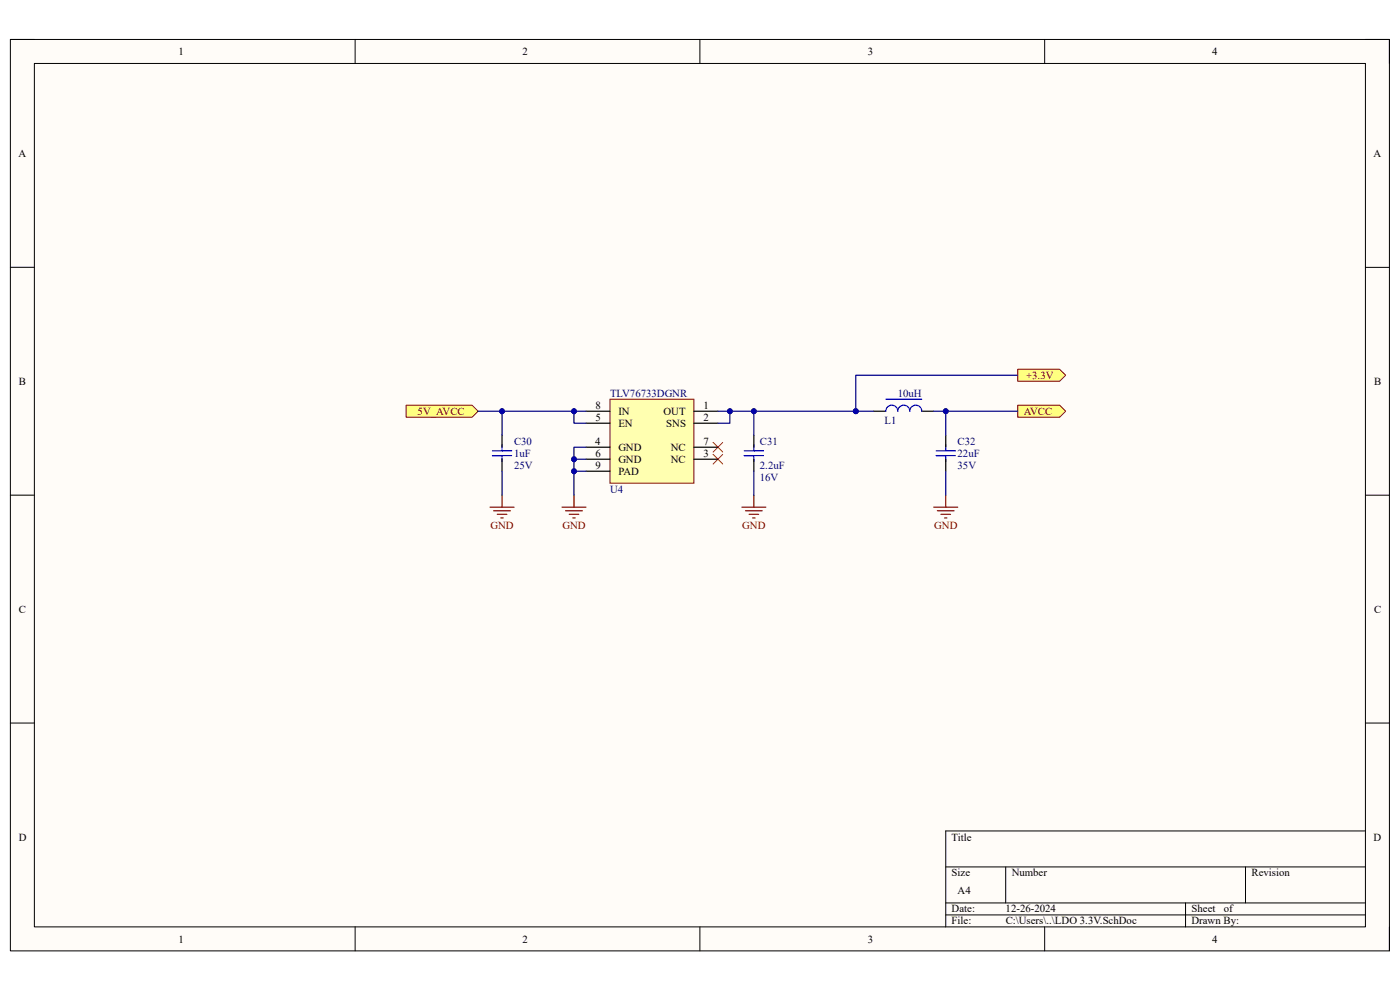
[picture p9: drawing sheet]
<svg xmlns="http://www.w3.org/2000/svg" width="297mm" height="210mm" viewBox="0 0 297 210" stroke-linecap="round" stroke-linejoin="round" font-family="sans-serif">
<path d="M2.2 8.4h292.6v193.3h-292.6z" fill-rule="evenodd" fill="#fffcf8"/>
<path d="M2.2 8.4h292.6v193.3h-292.6z" fill="none" stroke="#000" stroke-width=".21"/>
<path d="M7.3 13.5h282.4v183.1h-282.4z" fill-rule="evenodd" fill="#fffcf8"/>
<g fill="none" stroke="#000" stroke-width=".21">
<path d="M2.2 8.4h5.1M7.3 13.5h282.4v183.1h-282.4zM75.3 8.4v5.1M148.5 8.4v5.1M221.6 8.4v5.1M289.7 8.4h5.1v5.1M2.2 56.7h5.1M289.7 56.7h5.1M2.2 105h5.1M289.7 105.1h5.1M2.2 153.4h5.1M289.7 153.4h5.1"/>
<path d="M289.7 176.3h-89.1v20.3M75.3 196.6v5.1M148.5 196.6v5.1M200.6 183.9h89.1M200.6 191.5h89.1M200.6 194.1h89.1M213.4 183.9v7.6M221.6 196.6v5.1M251.5 191.5v5.1M264.2 183.9v7.6M294.8 196.6v5.1"/>
</g>
<path d="M198.1 107.6h5.1M198.9 108.4h3.5M199.6 109.1h2.1M200.4 109.9h.5M200.6 105.1v2.5" fill="none" stroke="#800000" stroke-width=".25"/>
<path d="M215.9 86h8.9l1.3 1.2-1.3 1.3h-8.9z" fill-rule="evenodd" fill="#ffff80"/>
<path d="M215.9 86h8.9l1.3 1.2-1.3 1.3h-8.9z" fill="none" stroke="#800000" stroke-width=".21"/>
<path d="M86.2 86h13.9l1.3 1.2-1.3 1.3h-13.9z" fill-rule="evenodd" fill="#ffff80"/>
<path d="M86.2 86h13.9l1.3 1.2-1.3 1.3h-13.9z" fill="none" stroke="#800000" stroke-width=".21"/>
<path d="M215.9 78.3h8.9l1.3 1.3-1.3 1.3h-8.9z" fill-rule="evenodd" fill="#ffff80"/>
<path d="M215.9 78.3h8.9l1.3 1.3-1.3 1.3h-8.9z" fill="none" stroke="#800000" stroke-width=".21"/>
<g fill="none" stroke="#800000" stroke-width=".25">
<path d="M104 107.6h5.1M104.7 108.4h3.6M105.5 109.1h2M106.3 109.9h.5M106.5 105v2.6M119.2 107.6h5.1M120 108.4h3.5M120.8 109.1h2M121.5 109.9h.5M121.8 105v2.6M157.4 107.6h5.1M158.2 108.4h3.5"/>
<path d="M158.9 109.1h2.1M159.7 109.9h.5M159.9 105v2.6"/>
</g>
<path d="M151.3 93.9l2 2M151.3 96.4l2 2M153.3 93.9l-2 2M153.3 96.4l-2 2" fill="none" stroke="#f00" stroke-width=".21"/>
<path d="M129.4 84.7h17.8v17.8h-17.8z" fill-rule="evenodd" fill="#ffffb0"/>
<path d="M129.4 84.7h17.8v17.8h-17.8z" fill="none" stroke="#800000" stroke-width=".21"/>
<g fill="none" stroke="#000" stroke-width=".25">
<path d="M106.5 92.3v2.6M106.5 97.4v2.6M124.3 87.2h5.1M124.3 89.8h5.1M124.3 97.4h5.1M124.3 94.9h5.1M124.3 100h5.1M147.2 87.2h5.1M147.2 89.8h5.1M147.2 97.4h5.1M147.2 94.9h5.1M159.9 92.3v2.6"/>
<path d="M159.9 97.4v2.6M185.4 87.2h2.5M195.5 87.2h2.6M200.6 92.3v2.6M200.6 97.4v2.6"/>
</g>
<g fill="none" stroke="#00f" stroke-width=".25">
<path d="M104.5 96.7h4M104.5 95.6h4M106.5 94.4v1.2M106.5 96.7v1.2M157.9 96.7h4.1M157.9 95.6h4.1M159.9 94.4v1.2M159.9 96.7v1.2M187.9 87.2a1.28 1.28 0 0 1 1.3-1.2 1.28 1.28 0 0 1 1.3 1.2 1.27 1.27 0 0 1 1.2-1.2 1.27 1.27 0 0 1 1.3 1.2 1.28 1.28 0 0 1 1.3-1.2 1.28 1.28 0 0 1 1.3 1.2M187.9 84.7h7.6M198.6 96.6h4.1M198.6 95.6h4.1"/>
<path d="M200.6 94.4v1.2M200.6 96.6v1.3"/>
</g>
<path d="M101.4 87.2h22.9M200.6 100v5.1" fill="none" stroke="#000080" stroke-width=".25"/>
<circle cx="106.5" cy="87.2" r=".51" fill="#000080"/>
<circle cx="106.5" cy="87.2" r=".51" fill="none" stroke="#000080" stroke-width=".21"/>
<circle cx="121.8" cy="87.2" r=".51" fill="#000080"/>
<circle cx="121.8" cy="87.2" r=".51" fill="none" stroke="#000080" stroke-width=".21"/>
<path d="M121.8 100h2.5" fill="none" stroke="#000080" stroke-width=".25"/>
<circle cx="121.8" cy="100" r=".51" fill="#000080"/>
<circle cx="121.8" cy="100" r=".51" fill="none" stroke="#000080" stroke-width=".21"/>
<path d="M121.8 97.4h2.5" fill="none" stroke="#000080" stroke-width=".25"/>
<circle cx="121.8" cy="97.4" r=".51" fill="#000080"/>
<circle cx="121.8" cy="97.4" r=".51" fill="none" stroke="#000080" stroke-width=".21"/>
<path d="M124.3 94.9h-2.5v10.1" fill="none" stroke="#000080" stroke-width=".25"/>
<circle cx="121.8" cy="100" r=".51" fill="#000080"/>
<circle cx="121.8" cy="100" r=".51" fill="none" stroke="#000080" stroke-width=".21"/>
<circle cx="121.8" cy="97.4" r=".51" fill="#000080"/>
<circle cx="121.8" cy="97.4" r=".51" fill="none" stroke="#000080" stroke-width=".21"/>
<path d="M121.8 87.2v2.6h2.5" fill="none" stroke="#000080" stroke-width=".25"/>
<circle cx="121.8" cy="87.2" r=".51" fill="#000080"/>
<circle cx="121.8" cy="87.2" r=".51" fill="none" stroke="#000080" stroke-width=".21"/>
<path d="M152.3 87.2h2.5v2.6h-2.5" fill="none" stroke="#000080" stroke-width=".25"/>
<circle cx="154.8" cy="87.2" r=".51" fill="#000080"/>
<circle cx="154.8" cy="87.2" r=".51" fill="none" stroke="#000080" stroke-width=".21"/>
<path d="M215.9 79.6h-34.3v7.6" fill="none" stroke="#000080" stroke-width=".25"/>
<circle cx="181.6" cy="87.2" r=".51" fill="#000080"/>
<circle cx="181.6" cy="87.2" r=".51" fill="none" stroke="#000080" stroke-width=".21"/>
<path d="M106.5 100v5M159.9 87.2v5.1M159.9 100v5" fill="none" stroke="#000080" stroke-width=".25"/>
<circle cx="159.9" cy="87.2" r=".51" fill="#000080"/>
<circle cx="159.9" cy="87.2" r=".51" fill="none" stroke="#000080" stroke-width=".21"/>
<path d="M200.6 87.2v5.1" fill="none" stroke="#000080" stroke-width=".25"/>
<circle cx="200.6" cy="87.2" r=".51" fill="#000080"/>
<circle cx="200.6" cy="87.2" r=".51" fill="none" stroke="#000080" stroke-width=".21"/>
<path d="M198.1 87.2h17.8" fill="none" stroke="#000080" stroke-width=".25"/>
<circle cx="200.6" cy="87.2" r=".51" fill="#000080"/>
<circle cx="200.6" cy="87.2" r=".51" fill="none" stroke="#000080" stroke-width=".21"/>
<path d="M181.6 87.2h3.8" fill="none" stroke="#000080" stroke-width=".25"/>
<circle cx="181.6" cy="87.2" r=".51" fill="#000080"/>
<circle cx="181.6" cy="87.2" r=".51" fill="none" stroke="#000080" stroke-width=".21"/>
<path d="M106.5 87.2v5.1" fill="none" stroke="#000080" stroke-width=".25"/>
<circle cx="106.5" cy="87.2" r=".51" fill="#000080"/>
<circle cx="106.5" cy="87.2" r=".51" fill="none" stroke="#000080" stroke-width=".21"/>
<path d="M154.8 87.2h26.8" fill="none" stroke="#000080" stroke-width=".25"/>
<circle cx="154.8" cy="87.2" r=".51" fill="#000080"/>
<circle cx="154.8" cy="87.2" r=".51" fill="none" stroke="#000080" stroke-width=".21"/>
<circle cx="159.9" cy="87.2" r=".51" fill="#000080"/>
<circle cx="159.9" cy="87.2" r=".51" fill="none" stroke="#000080" stroke-width=".21"/>
<circle cx="181.6" cy="87.2" r=".51" fill="#000080"/>
<circle cx="181.6" cy="87.2" r=".51" fill="none" stroke="#000080" stroke-width=".21"/>
<g font-size="2.3">
<text x="37.9" y="11.7">1</text>
<text x="110.9" y="11.7">2</text>
<text x="184.1" y="11.7">3</text>
<text x="257.1" y="11.7">4</text>
<text x="3.9" y="33.3">A</text>
<text x="291.4" y="33.3">A</text>
<text x="4" y="81.6">B</text>
<text x="291.5" y="81.6">B</text>
<text x="126.4" y="89.3">5</text>
<text x="126.4" y="86.7">8</text>
<text x="131.2" y="88">IN</text>
<text x="140.8" y="88">OUT</text>
<text x="149.2" y="86.7">1</text>
<text x="149.2" y="89.3">2</text>
<text x="126.3" y="94.4">4</text>
<text x="131.2" y="95.6">GND</text>
<text x="131.2" y="90.6">EN</text>
<text x="141.4" y="90.6">SNS</text>
<text x="142.3" y="95.6">NC</text>
<text x="149.2" y="94.4">7</text>
<text x="126.3" y="96.9">6</text>
<text x="126.3" y="99.4">9</text>
<text x="131.2" y="98.2">GND</text>
<text x="131.2" y="100.7">PAD</text>
<text x="142.3" y="98.2">NC</text>
<text x="149.2" y="96.9">3</text>
<text x="4" y="130">C</text>
<text x="291.5" y="130">C</text>
<text x="4" y="178.3">D</text>
<text x="201.9" y="178.3">Title</text>
<text x="291.4" y="178.3">D</text>
<text x="201.9" y="185.9">Size</text>
<text x="214.6" y="185.9">Number</text>
<text x="265.5" y="185.9">Revision</text>
<text x="203.2" y="189.7">A4</text>
<text x="201.9" y="193.5">Date:</text>
<text x="201.9" y="196.1">File:</text>
<text x="213.3" y="193.5">12-26-2024</text>
<text x="213.4" y="196.1">C:\Users\..\LDO 3.3V.SchDoc</text>
<text x="252.8" y="196.1">Drawn By:</text>
<text x="252.8" y="193.5">Sheet</text>
<text x="259.6" y="193.5">of</text>
<text x="37.9" y="199.9">1</text>
<text x="110.9" y="199.9">2</text>
<text x="184.1" y="199.9">3</text>
<text x="257.1" y="199.9">4</text>
</g>
<g font-size="2.3" fill="#800000">
<text x="217.7" y="80.3">+3.3V</text>
<text x="88.6" y="88">5V_AVCC</text>
<text x="217.2" y="88">AVCC</text>
<text x="104.1" y="112.1">GND</text>
<text x="119.3" y="112.1">GND</text>
<text x="157.5" y="112.1">GND</text>
<text x="198.2" y="112.1">GND</text>
</g>
<g font-size="2.3" fill="#000080">
<text x="129.4" y="84.2">TLV76733DGNR</text>
<text x="190.5" y="84.2">10uH</text>
<text x="109.1" y="94.4">C30</text>
<text x="161.2" y="94.4">C31</text>
<text x="187.7" y="90">L1</text>
<text x="203.2" y="94.4">C32</text>
<text x="109.1" y="99.4">25V</text>
<text x="109.1" y="96.9">1uF</text>
<text x="161.2" y="102">16V</text>
<text x="161.2" y="99.4">2.2uF</text>
<text x="203.2" y="99.4">35V</text>
<text x="203.2" y="96.9">22uF</text>
<text x="129.4" y="104.5">U4</text>
</g>
</svg>
